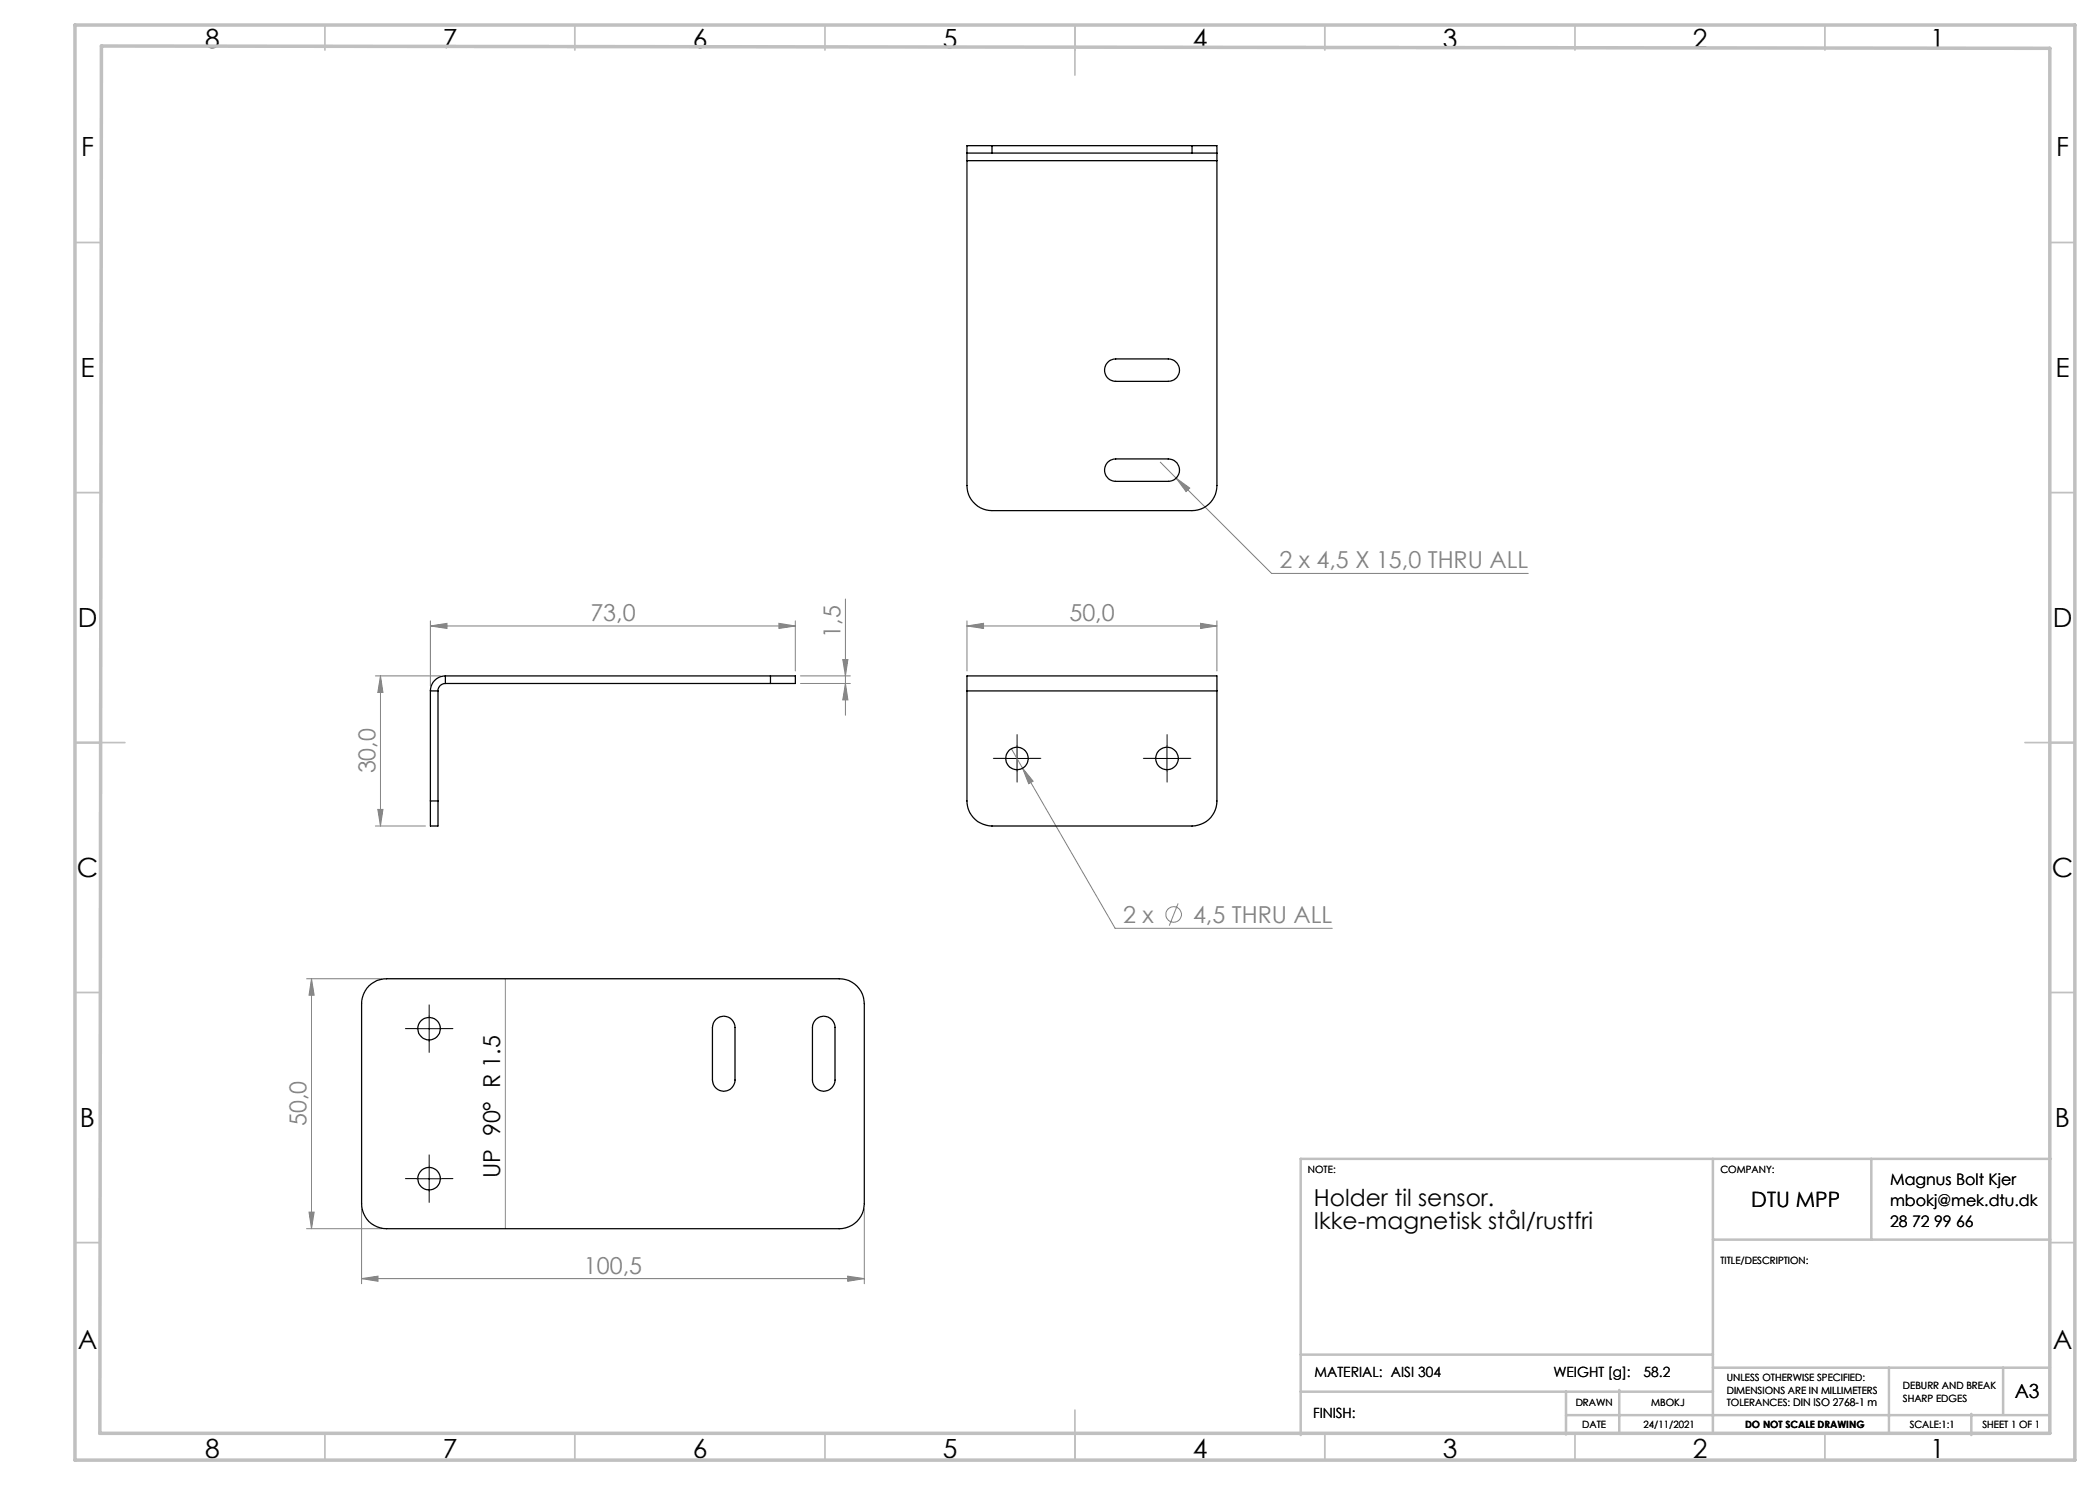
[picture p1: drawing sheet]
<svg xmlns="http://www.w3.org/2000/svg" width="420mm" height="297mm" viewBox="0 0 420 297" stroke-linecap="round" stroke-linejoin="round" font-family="sans-serif">
<g fill="none" stroke="#808080" stroke-width=".2">
<path d="M232.1 92.4l3.1 3.2M235.2 95.6l2.7 2-.7 .7zM235.2 95.6l19.1 19.1h51.3M169.1 119.8v23.2M75.1 135.2h13M76.1 135.2l.5 3.3h-1zM76.1 135.2v30M86.1 125.2l3.3-.5v1zM86.1 124.2v13M86.1 125.2h73M155.8 124.7l3.3 .5-3.3 .5zM159.1 124.2v10"/>
<path d="M160.1 135.2h10M160.1 136.7h10M168.6 131.9h1l-.5 3.3zM169.1 136.7l.5 3.3h-1zM193.4 125.2l3.3-.5v1zM193.4 125.2h50M193.4 124.2v10M240.1 124.7l3.3 .5-3.3 .5zM243.4 124.2v10M202.3 149.8l2.2 3.8M204.5 153.6l2.1 2.6-.9 .5zM204.5 153.6l18.5 32.1h43.5"/>
<path d="M75.1 165.2h10M75.6 161.9h1l-.5 3.3zM61.3 195.8h15M62.3 195.8l.5 3.2h-1zM62.3 195.8v49.9M101.1 195.8v49.9M235.6 180.7l-1.7 4.4M61.3 245.7h15M61.8 242.4h1l-.5 3.3zM72.3 255.7l3.3-.5v1.1zM72.3 241.8v14.9M72.3 255.7h100.6"/>
<path d="M169.5 255.2l3.4 .5-3.4 .6zM172.9 241.8v14.9"/>
<circle cx="234.7" cy="182.9" r="1.55"/>
</g>
<g fill="none" stroke="#000" stroke-width=".2" stroke-dasharray="15.2 1.3 1.3 1.3">
<path d="M200.9 151.7h-2.2M203.4 149.2v-2.3M203.4 154.2v2.2M205.9 151.7h2.3M230.9 151.7h-2.2M233.4 149.2v-2.3M233.4 154.2v2.2M235.9 151.7h2.3M83.3 205.7h-2.2M85.8 203.2v-2.2M85.8 208.2v2.3M88.3 205.7h2.3"/>
<path d="M83.3 235.7h-2.2M85.8 233.2v-2.2M85.8 238.2v2.3M88.3 235.7h2.3"/>
</g>
<path d="M200.9 151.7h5M203.4 149.2v5M230.9 151.7h5M233.4 149.2v5M83.3 205.7h5M85.8 203.2v5M83.3 235.8h5M85.8 233.3v4.9" fill="none" stroke="#000" stroke-width=".2"/>
<g fill="none" stroke="#c0c0c0" stroke-width=".35">
<path d="M65 5v5M115 5v5M165 5v5M215 5v10M265 5v5M315 5v5M365 5v5M15 48.5h5M410 48.5h5M15 98.5h5M410 98.5h5M15 148.5h10"/>
<path d="M405 148.5h10M15 198.5h5M410 198.5h5M15 248.5h5M410 248.5h5M65 287v5M115 287v5M165 287v5M215 282v10M265 287v5M315 287v5M365 287v5"/>
</g>
<g fill="none" stroke="#c0c0c0" stroke-width=".5">
<path d="M342.6 231.8v54.8M374.3 231.8v16.1M410.2 231.8h-150.1v55.2M342.6 247.9h67.5M260.1 278.3h82.5M260.1 270.9h82.5M313.2 278.3v8.6M323.8 278v8.7M342.6 273.5h67.4M377.8 273.5v13.2M400.6 273.5v9.3M313.2 283h96.8"/>
<path d="M394.3 282.8v4.2"/>
</g>
<path d="M15 5h400v287h-400zM20.3 9.2l389.7 .5v277h-390z" fill="none" stroke="#c0c0c0" stroke-width=".7"/>
<g fill="#808080">
<path d="M204.5 153.6l1.2 3.1 .9-.5zM72.3 255.7l3.3-.5v1.1zM169.5 255.2l3.4 .5-3.4 .6zM235.2 95.6l2 2.7 .7-.7z"/>
<path d="M86.1 125.2l3.3-.5v1zM155.8 124.7l3.3 .5-3.3 .5z"/>
<path d="M193.4 125.2l3.3-.5v1zM240.1 124.7l3.3 .5-3.3 .5z"/>
<path d="M76.1 135.2l.5 3.3h-1zM75.6 161.9h1l-.5 3.3zM168.6 131.9h1l-.5 3.3zM169.1 136.7l.5 3.3h-1zM62.3 195.8l.5 3.2h-1zM61.8 242.4h1l-.5 3.3z"/>
</g>
<g fill="none" stroke="#000" stroke-width=".25">
<path d="M193.4 30.6h5M193.4 30.6v1.5M193.4 32.1v65a5 5 0 0 0 5 5h40a5 5 0 0 0 5-5v-65M193.4 32.1h50M198.4 29.1h-5v1.5M198.4 29.1v1.5M198.4 29.1h40M198.4 30.6h40M238.4 29.1h5v1.5M238.4 30.6h5M238.4 29.1v1.5M243.4 30.6v1.5"/>
<path d="M221.7 72.3l.7-.4 .7-.1h10.5a2.24 2.24 0 0 1 2.3 2.2 2.24 2.24 0 0 1-2.3 2.3h-10.5a2.25 2.25 0 0 1-2-1.5 2.25 2.25 0 0 1 .6-2.5zM221.7 92.3l.7-.4 .7-.1h10.5a2.24 2.24 0 0 1 2.3 2.2 2.24 2.24 0 0 1-2.3 2.3h-10.5a2.25 2.25 0 0 1-2-1.5 2.25 2.25 0 0 1 .6-2.5zM86.1 138.2h1.5M86.1 138.2v22M87.6 138.2v22M89.1 136.7a1.45 1.45 0 0 0-1.5 1.5M89.1 135.2a3 3 0 0 0-3 3M89.1 135.2h65M89.1 135.2v1.5M89.1 136.7h65M154.1 135.2h5v1.5h-5M154.1 135.2v1.5"/>
<path d="M193.4 138.2v22a5 5 0 0 0 5 5h40a5 5 0 0 0 5-5v-22M193.4 138.2v-3h50v3M193.4 138.2h50M86.1 160.2v5h1.5v-5M86.1 160.2h1.5M73.8 197.2a4.8 4.8 0 0 1 3.5-1.4h90.6a5 5 0 0 1 5 4.9v40a5 5 0 0 1-5 5h-90.6a4.9 4.9 0 0 1-5-5v-40a5.2 5.2 0 0 1 1.5-3.5zM143.2 203.9a2.25 2.25 0 0 1 2.4-.5 2.25 2.25 0 0 1 1.4 2.1v10.5a2.26 2.26 0 0 1-2.3 2.3 2.26 2.26 0 0 1-2.2-2.3v-10.5a2.31 2.31 0 0 1 .7-1.6zM163.2 203.9a2.25 2.25 0 0 1 2.4-.5 2.25 2.25 0 0 1 1.4 2.1v10.5a2.26 2.26 0 0 1-2.3 2.3 2.26 2.26 0 0 1-2.2-2.3v-10.5a2.31 2.31 0 0 1 .7-1.6z"/>
<circle cx="203.4" cy="151.7" r="2.25"/>
<circle cx="233.4" cy="151.7" r="2.25"/>
<circle cx="85.8" cy="205.7" r="2.26"/>
<circle cx="85.8" cy="235.7" r="2.25"/>
</g>
<g font-size="5.3">
<text x="41" y="9.5">8</text>
<text x="88.5" y="9.5">7</text>
<text x="138.5" y="9.5">6</text>
<text x="188.5" y="9.5">5</text>
<text x="238.5" y="9.5">4</text>
<text x="288.5" y="9.5">3</text>
<text x="338.5" y="9.5">2</text>
<text x="386" y="9.5">1</text>
<text x="16.2" y="31.3">F</text>
<text x="411.2" y="31.3">F</text>
<text x="16.1" y="75.5">E</text>
<text x="411.1" y="75.5">E</text>
<text x="15.5" y="125.5">D</text>
<text x="410.5" y="125.5">D</text>
<text x="15.4" y="175.5">C</text>
<text x="410.4" y="175.5">C</text>
<text x="16" y="225.5">B</text>
<text x="411" y="225.5">B</text>
<text x="15.5" y="269.8">A</text>
<text x="410.5" y="269.8">A</text>
<text x="41" y="291.5">8</text>
<text x="88.5" y="291.5">7</text>
<text x="138.5" y="291.5">6</text>
<text x="188.5" y="291.5">5</text>
<text x="238.5" y="291.5">4</text>
<text x="288.5" y="291.5">3</text>
<text x="338.5" y="291.5">2</text>
<text x="386" y="291.5">1</text>
</g>
<g font-size="4.7" fill="#808080">
<text x="255.9" y="113.7">2 x 4,5 X 15,0 THRU ALL</text>
<text x="118.1" y="124.2">73,0</text>
<text x="213.9" y="124.2">50,0</text>
<text x="168.1" y="127.5" transform="rotate(-90 168.1 127.5)">1,5</text>
<text x="75.1" y="154.7" transform="rotate(-90 75.1 154.7)">30,0</text>
<text x="224.6" y="184.6">2 x</text>
<text x="238.6" y="184.6">4,5 THRU ALL</text>
<text x="61.3" y="225.3" transform="rotate(-90 61.3 225.3)">50,0</text>
<text x="116.8" y="254.7">100,5</text>
</g>
<g font-size="4.7">
<text x="100" y="235.7" transform="rotate(-90 100 235.7)">UP 90° R 1.5</text>
<text x="262.8" y="241.2">Holder til sensor.</text>
<text x="262.8" y="245.8">Ikke-magnetisk stål/rustfri</text>
</g>
<text font-size="4.2" x="350.3" y="241.4">DTU MPP</text>
<text font-size="3.9" x="403" y="279.6">A3</text>
<g font-size="3.2">
<text x="378" y="237">Magnus Bolt Kjer</text>
<text x="378" y="241.1">mbokj@mek.dtu.dk</text>
<text x="378" y="245.3">28 72 99 66</text>
</g>
<g font-size="2.8">
<text x="262.9" y="275.4">MATERIAL: AISI 304</text>
<text x="310.7" y="275.4">WEIGHT [g]:</text>
<text x="328.7" y="275.4">58.2</text>
<text x="262.6" y="283.6">FINISH:</text>
</g>
<g font-size="2">
<text x="261.6" y="234.6">NOTE:</text>
<text x="344.1" y="234.6">COMPANY:</text>
<text x="344.1" y="252.7">TITLE/DESCRIPTION:</text>
<text x="315.1" y="281.3">DRAWN</text>
<text x="330.2" y="281.3">MBOKJ</text>
<text x="345.4" y="276.3">UNLESS OTHERWISE SPECIFIED:</text>
<text x="345.4" y="278.8">DIMENSIONS ARE IN MILLIMETERS</text>
<text x="345.4" y="281.3">TOLERANCES: DIN ISO 2768-1 m</text>
<text x="380.6" y="277.8">DEBURR AND BREAK</text>
<text x="380.6" y="280.3">SHARP EDGES</text>
<text x="316.4" y="285.6">DATE</text>
<text x="328.7" y="285.6">24/11/2021</text>
<text x="349" y="285.6">DO NOT SCALE DRAWING</text>
<text x="381.9" y="285.6">SCALE:1:1</text>
<text x="396.5" y="285.6">SHEET 1 OF 1</text>
</g>
</svg>
